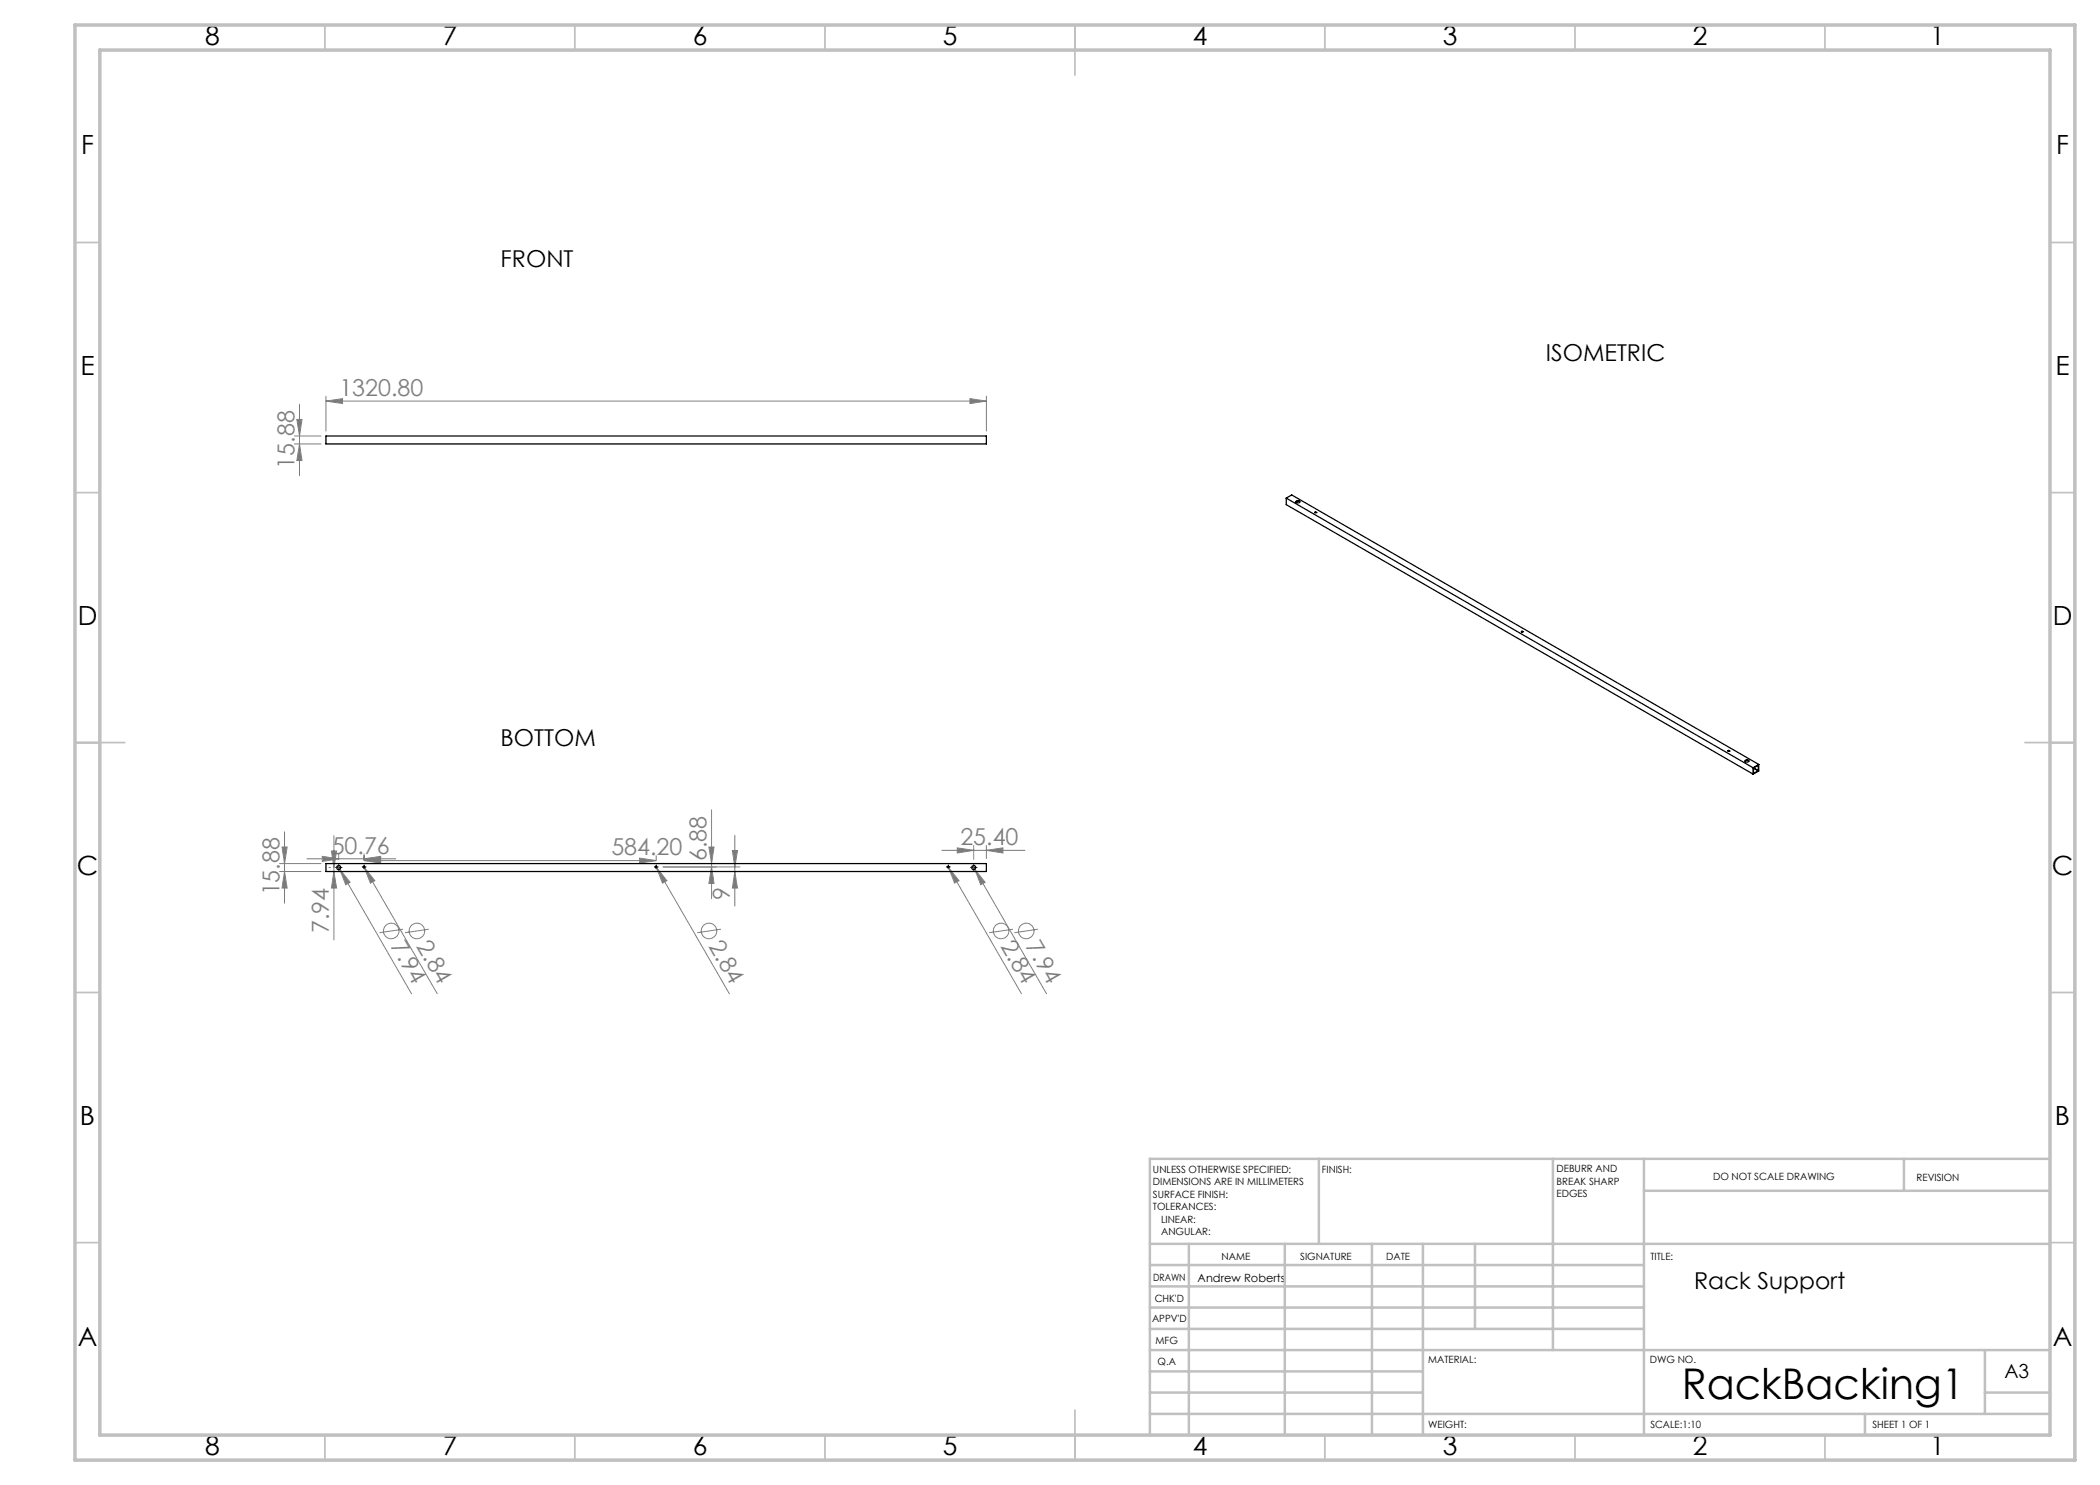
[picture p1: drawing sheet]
<svg xmlns="http://www.w3.org/2000/svg" width="420mm" height="297mm" viewBox="0 0 420 297" stroke-linecap="round" stroke-linejoin="round" font-family="sans-serif">
<g fill="none" stroke="#808080" stroke-width=".2">
<path d="M65.2 79.2v7M194 79.7l3.3 .5-3.3 .5zM197.3 79.2v7M58.9 87.2h5.3M58.9 88.8h5.3M59.4 83.9h1l-.5 3.3zM59.9 80.9v14.2M59.9 88.8l.5 3.3h-1zM65.2 80.2l3.3-.5v1zM65.2 80.2h132.1M55.9 172.7h8.3M55.9 174.3h8.3"/>
<path d="M56.4 169.4h1l-.5 3.3zM56.9 166.4v14.3M56.9 174.3l.5 3.3h-1zM61.4 171.8h17.8M64.5 171.3l3.2 .5-3.2 .5zM65.8 173.5h.3M66.3 170.2h1l-.5 3.3zM66.8 167.1v20.9M66.8 174.3l.5 3.3h-1zM67.6 173.2l14.7 25.6M67.7 170.8v1.1M67.9 173.8l2.1 2.7-.9 .4z"/>
<path d="M72.7 173.3l.2 .2M72.8 171.8l3.3-.5v1zM72.8 172.1l3.3-.5v1zM72.8 170.8v1.2M72.8 172.1h58.4M72.9 173.5l2.1 2.6-.9 .5zM72.9 173.5l14.6 25.3M127.9 171.6l3.3 .5-3.3 .5zM131.2 173.3l.1 .2M131.2 171.1v.9M131.3 173.5l2.1 2.6-.9 .5zM131.3 173.5l14.6 25.3"/>
<path d="M141.8 169.4h1l-.5 3.3zM142.3 173.4l.5 3.3h-1zM142.3 162v17.7M146.5 170.1h1l-.5 3.3zM147 174.3l.5 3.3h-1zM147 167v14.2M148 173.4h-15.4M188.4 170.1h16.6M189.6 173.3l.1 .2M189.7 173.5l2.1 2.6-.9 .5zM189.7 173.5l14.6 25.3M191.5 169.6l3.2 .5-3.2 .5z"/>
<path d="M194.6 173.2l14.7 25.6M194.7 169.1v2.8M194.9 173.8l2.1 2.7-.9 .4zM197.3 170.1l3.3-.5v1zM197.3 169.1v2.6M80.6 185.8l-4.7 .7M85.8 185.8l-4.8 .7M144.2 185.8l-4.8 .7M202.6 185.8l-4.8 .7M207.6 185.8l-4.7 .7"/>
<circle cx="78.2" cy="186.2" r="1.55"/>
<circle cx="83.4" cy="186.2" r="1.55"/>
<circle cx="141.8" cy="186.2" r="1.55"/>
<circle cx="200.2" cy="186.2" r="1.55"/>
<circle cx="205.2" cy="186.2" r="1.55"/>
</g>
<g fill="none" stroke="#000" stroke-width=".2" stroke-dasharray="15.2 1.3 1.3 1.3">
<path d="M67.3 173.5h-.2M67.8 173v-.2M67.8 174v.1M68.3 173.5h.1M72.6 173.4h-.2M72.8 173.1v-.1M72.8 173.6v.2M73.1 173.4h.1M131 173.4h-.1M131.3 173.1v-.1M131.3 173.6v.2M131.5 173.4h.1"/>
<path d="M189.4 173.4h-.1M189.7 173.1v-.1M189.7 173.6v.2M189.9 173.4h.2M194.3 173.5h-.2M194.8 173v-.2M194.8 174v.1M195.3 173.5h.1"/>
</g>
<path d="M67.5 173.5h.5M67.7 173.2v.6M72.6 173.4h.5M72.8 173.1v.6M131 173.4h.5M131.2 173.1v.6M189.4 173.4h.5M189.7 173.1v.6M194.5 173.5h.5M194.7 173.2v.6" fill="none" stroke="#000" stroke-width=".2"/>
<g fill="none" stroke="#c0c0c0" stroke-width=".35">
<path d="M65 5v5M115 5v5M165 5v5M215 5v10M265 5v5M315 5v5M365 5v5M15 48.5h5M410 48.5h5M15 98.5h5M410 98.5h5M15 148.5h10"/>
<path d="M405 148.5h10M15 198.5h5M410 198.5h5M15 248.5h5M410 248.5h5M65 287v5M115 287v5M165 287v5M215 282v10M265 287v5M315 287v5M365 287v5"/>
</g>
<g fill="none" stroke="#c0c0c0" stroke-width=".5">
<path d="M263.8 231.8v17M310.6 231.8v38.2M328.8 231.8v55.2M328.8 238.2h81.2M380.8 231.8v6.4M410 231.8h-180v55.2M230 248.8h180M230 257.3h98.8M230 253h98.8M237.8 248.8v38.2M257 248.8v38.2M274.4 248.8v38.2"/>
<path d="M284.6 248.8v38.2M295 248.8v17M230 265.8h98.8M230 261.5h98.8M230 278.5h54.6M230 274.3h54.6M230 270h180M397 278.5h13M397 270v12.8M230 282.8h180M373 282.8v4.2"/>
</g>
<path d="M15 5h400v287h-400zM20 10h390v277h-390z" fill="none" stroke="#c0c0c0" stroke-width=".7"/>
<g fill="#808080">
<path d="M67.9 173.8l2.1 2.7-.9 .4z"/>
<path d="M72.9 173.5l2.1 2.6-.9 .5z"/>
<path d="M194.9 173.8l2.1 2.7-.9 .4z"/>
<path d="M194 79.7l3.3 .5-3.3 .5zM65.2 80.2l3.3-.5v1z"/>
<path d="M64.5 171.3l3.2 .5-3.2 .5zM72.8 171.8l3.3-.5v1zM72.8 172.1l3.3-.5v1zM127.9 171.6l3.3 .5-3.3 .5zM191.5 169.6l3.2 .5-3.2 .5zM197.3 170.1l3.3-.5v1z"/>
<path d="M142.3 173.4l.5 3.3h-1zM141.8 169.4h1l-.5 3.3z"/>
<path d="M59.4 83.9h1l-.5 3.3zM59.9 88.8l.5 3.3h-1zM56.4 169.4h1l-.5 3.3zM56.9 174.3l.5 3.3h-1zM146.5 170.1h1l-.5 3.3zM147 174.3l.5 3.3h-1zM66.3 170.2h1l-.5 3.3zM66.8 174.3l.5 3.3h-1z"/>
<path d="M189.7 173.5l1.2 3.1 .9-.5zM131.3 173.5l1.2 3.1 .9-.5z"/>
</g>
<g fill="none" stroke="#000" stroke-width=".25">
<path d="M65.2 87.2h132.1v1.6h-132.1zM257.2 99.6l93.4 54M257.2 99.6v1.3l93.4 53.9M257.2 99.6l1.1-.6 93.5 53.9M259.2 100.4l.3-.2 .5 .2M259.3 100.2a.33 .33 0 0 1 .4-.1 .33 .33 0 0 1 .2 .4l-.1 .1a.3 .3 0 0 1-.4 0 .3 .3 0 0 1-.1-.4zM263 102.5h.2M263.2 102.5h.1M304.3 126.4h.2M304.5 126.4h.1M345.6 150.2h.2M345.8 150.2h.1"/>
<path d="M349 152.3l.2-.2h.4l.2 .2M349.1 152a.38 .38 0 0 1 .4-.1 .38 .38 0 0 1 .2 .4 .38 .38 0 0 1-.4 .1 .38 .38 0 0 1-.2-.4zM350.6 153.6v1.2M350.7 154.7h.1M350.7 153.6v1.1M350.7 153.6l.9 .6M350.7 153.6h.1M350.7 153.6l.9 .5M351.6 153.1h.1M351.6 154.2l-.9 .5M351.6 153.1l-.9 .5M351.6 154.1v.1"/>
<path d="M351.6 153.1v1M351.8 152.9l-1.2 .7M351.8 152.9v1.3l-1.2 .6M65.2 172.7h132.1v1.6h-132.1z"/>
<circle cx="263.1" cy="102.5" r=".11"/>
<circle cx="304.4" cy="126.3" r=".11"/>
<circle cx="345.7" cy="150.2" r=".11"/>
<circle cx="67.7" cy="173.5" r=".4"/>
<circle cx="72.8" cy="173.4" r=".15"/>
<circle cx="131.2" cy="173.4" r=".15"/>
<circle cx="189.7" cy="173.4" r=".15"/>
<circle cx="194.7" cy="173.5" r=".4"/>
</g>
<text font-size="8.5" x="336.3" y="279.7">RackBacking1</text>
<g font-size="5.3">
<text x="41" y="9">8</text>
<text x="88.5" y="9">7</text>
<text x="138.5" y="9">6</text>
<text x="188.5" y="9">5</text>
<text x="238.5" y="9">4</text>
<text x="288.5" y="9">3</text>
<text x="338.5" y="9">2</text>
<text x="386" y="9">1</text>
<text x="16.2" y="30.8">F</text>
<text x="411.2" y="30.8">F</text>
<text x="16.1" y="75">E</text>
<text x="411.1" y="75">E</text>
<text x="15.5" y="125">D</text>
<text x="410.5" y="125">D</text>
<text x="15.4" y="175">C</text>
<text x="410.4" y="175">C</text>
<text x="16" y="225">B</text>
<text x="411" y="225">B</text>
<text x="15.5" y="269.3">A</text>
<text x="410.5" y="269.3">A</text>
<text x="41" y="291">8</text>
<text x="88.5" y="291">7</text>
<text x="138.5" y="291">6</text>
<text x="188.5" y="291">5</text>
<text x="238.5" y="291">4</text>
<text x="288.5" y="291">3</text>
<text x="338.5" y="291">2</text>
<text x="386" y="291">1</text>
</g>
<g font-size="4.7">
<text x="100.1" y="53.3">FRONT</text>
<text x="309.2" y="72.1">ISOMETRIC</text>
<text x="100.1" y="149.2">BOTTOM</text>
<text x="338.8" y="257.7">Rack Support</text>
</g>
<g font-size="4.7" fill="#808080">
<text x="67.9" y="79.2">1320.80</text>
<text x="58.9" y="93.7" transform="rotate(-90 58.9 93.7)">15.88</text>
<text x="66.3" y="170.7">50.76</text>
<text x="122.3" y="171.1">584.20</text>
<text x="141.3" y="172.3" transform="rotate(-90 141.3 172.3)">6.88</text>
<text x="192.1" y="169.1">25.40</text>
<text x="55.9" y="179.1" transform="rotate(-90 55.9 179.1)">15.88</text>
<text x="146" y="179.9" transform="rotate(-90 146 179.9)">9</text>
<text x="65.8" y="186.7" transform="rotate(-90 65.8 186.7)">7.94</text>
<text x="78.1" y="189.3" transform="rotate(60 78.1 189.3)">7.94</text>
<text x="83.2" y="189.3" transform="rotate(60 83.2 189.3)">2.84</text>
<text x="141.6" y="189.3" transform="rotate(60 141.6 189.3)">2.84</text>
<text x="200" y="189.3" transform="rotate(60 200 189.3)">2.84</text>
<text x="205.1" y="189.3" transform="rotate(60 205.1 189.3)">7.94</text>
</g>
<text font-size="3.9" x="400.9" y="275.5">A3</text>
<text font-size="2.3" x="239.5" y="256.4">Andrew Roberts</text>
<g font-size="2">
<text x="230.6" y="234.6">UNLESS OTHERWISE SPECIFIED:</text>
<text x="230.6" y="237.1">DIMENSIONS ARE IN MILLIMETERS</text>
<text x="230.6" y="239.6">SURFACE FINISH:</text>
<text x="264.4" y="234.6">FINISH:</text>
<text x="311.3" y="234.5">DEBURR AND</text>
<text x="311.3" y="237">BREAK SHARP</text>
<text x="311.3" y="239.5">EDGES</text>
<text x="342.6" y="236">DO NOT SCALE DRAWING</text>
<text x="383.3" y="236.2">REVISION</text>
<text x="230.6" y="242.1">TOLERANCES:</text>
<text x="232.2" y="244.6">LINEAR:</text>
<text x="232.2" y="247.1">ANGULAR:</text>
<text x="244.3" y="252">NAME</text>
<text x="260" y="251.9">SIGNATURE</text>
<text x="277.2" y="251.9">DATE</text>
<text x="330.1" y="251.9">TITLE:</text>
<text x="230.6" y="256.1">DRAWN</text>
<text x="230.9" y="260.3">CHK'D</text>
<text x="230.4" y="264.4">APPV'D</text>
<text x="231.1" y="268.8">MFG</text>
<text x="231.5" y="273">Q.A</text>
<text x="285.6" y="272.5">MATERIAL:</text>
<text x="330" y="272.5">DWG NO.</text>
<text x="285.6" y="285.5">WEIGHT:</text>
<text x="330.1" y="285.6">SCALE:1:10</text>
<text x="374.5" y="285.6">SHEET 1 OF 1</text>
</g>
</svg>
